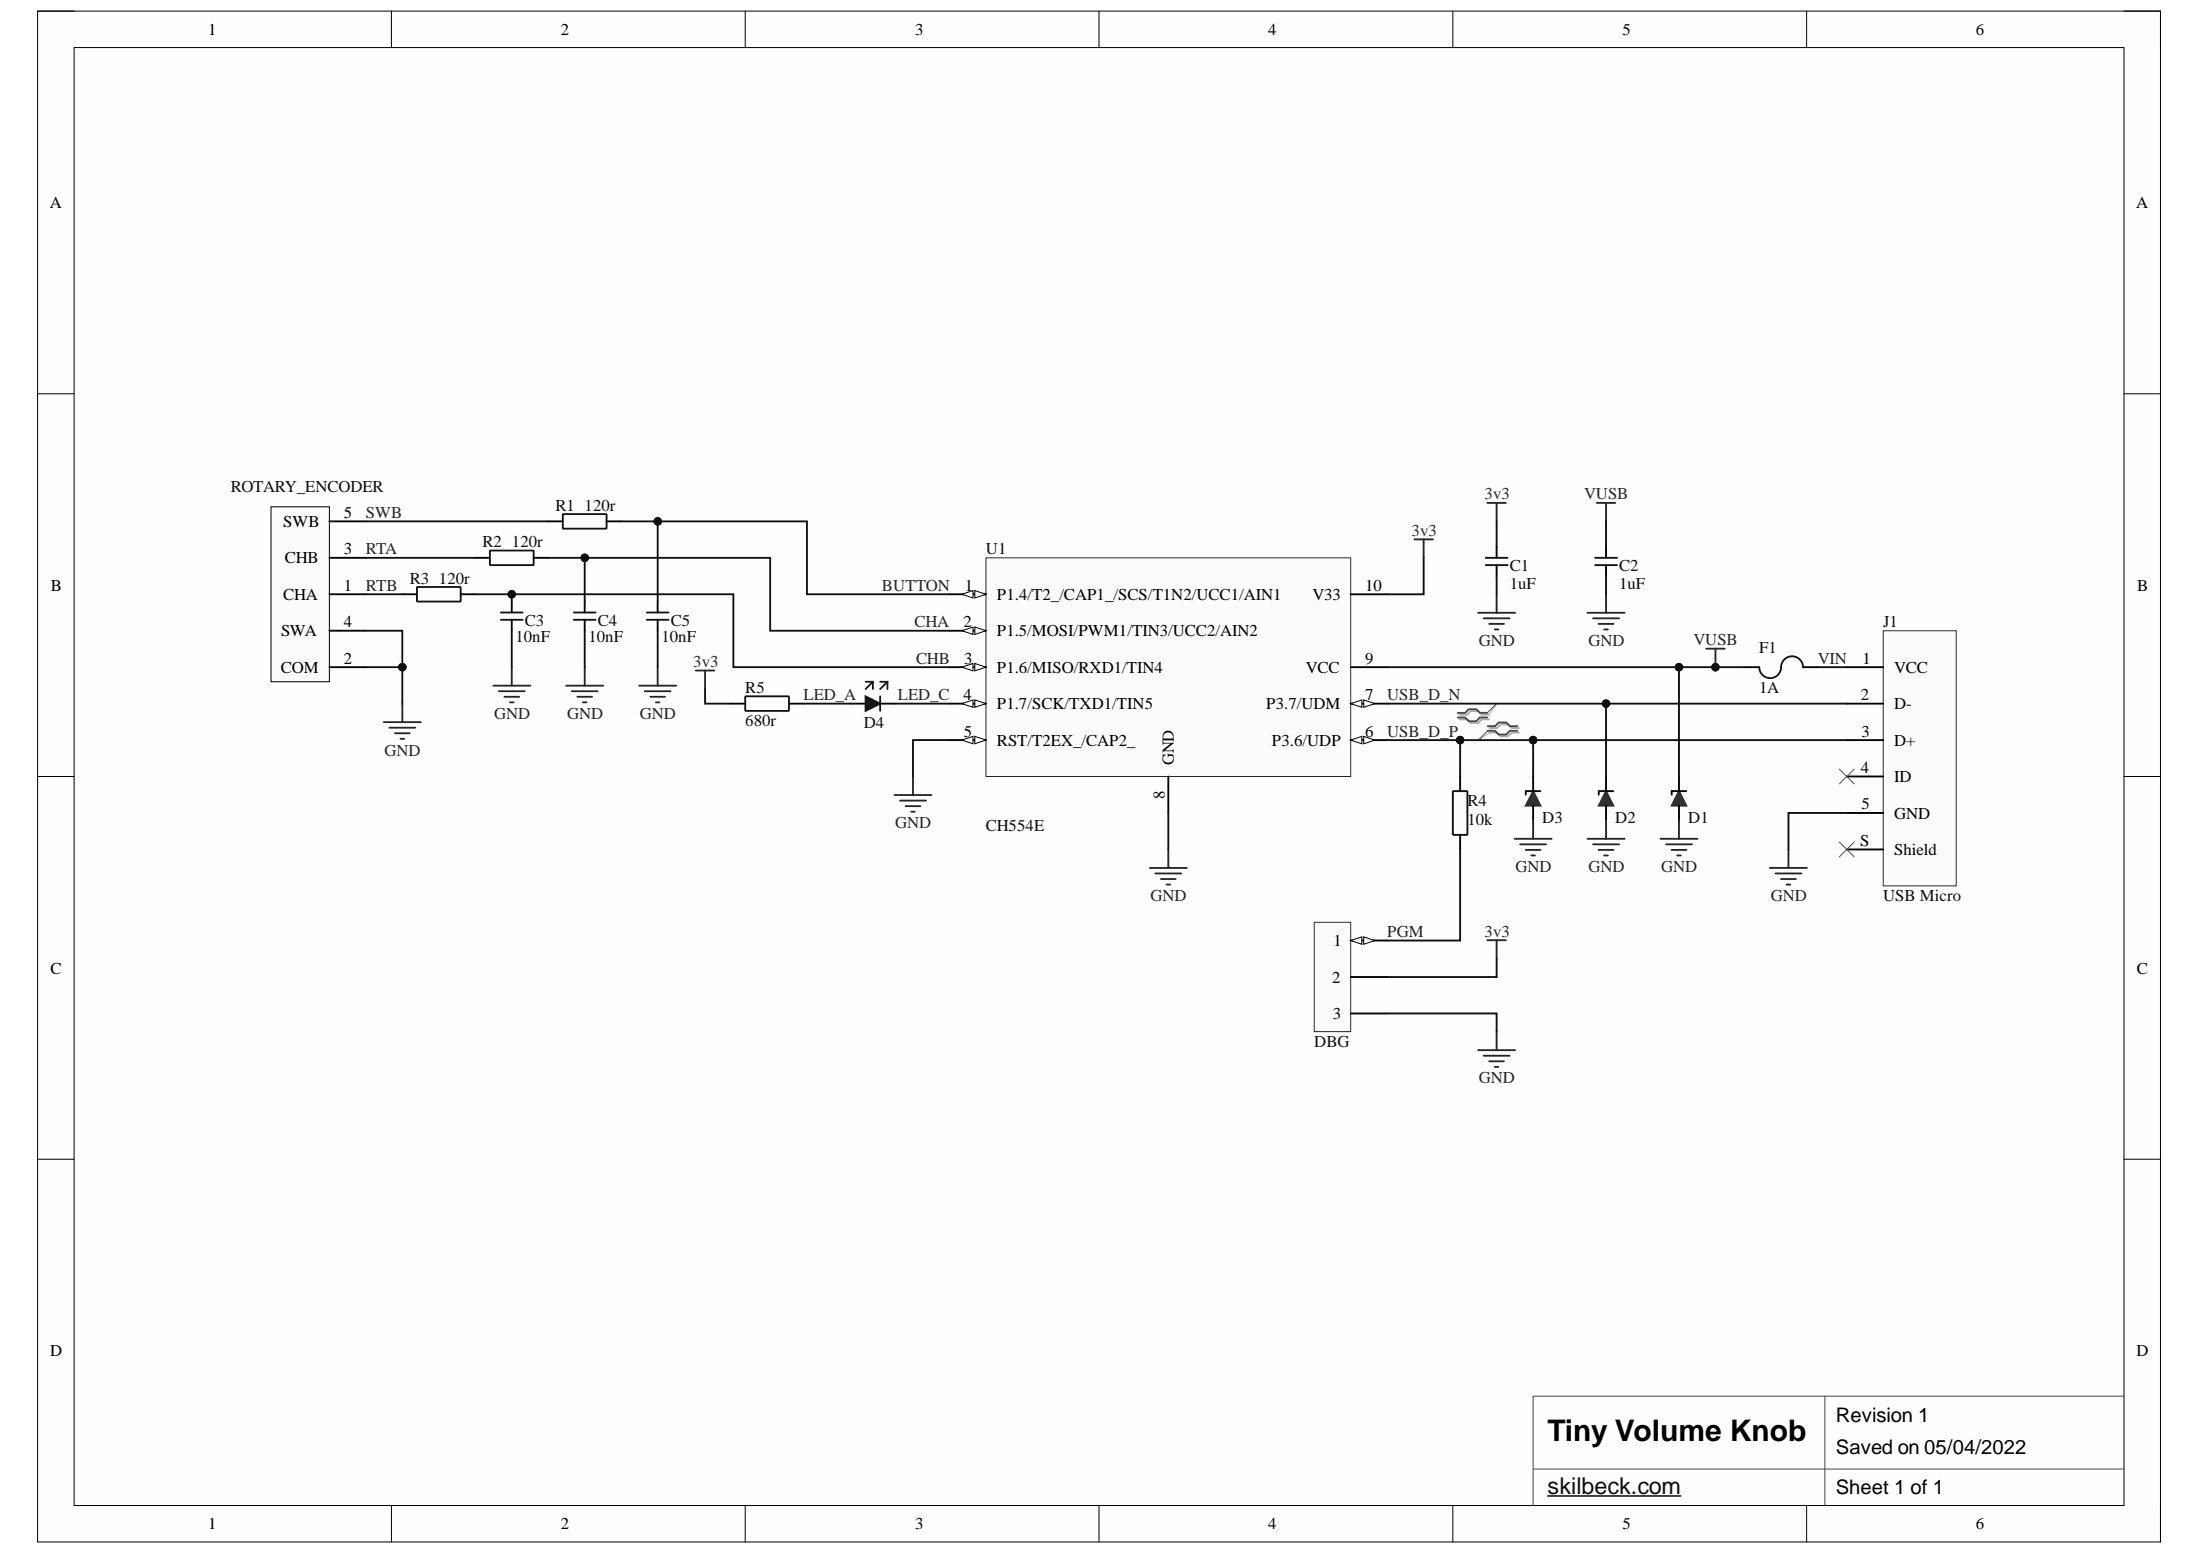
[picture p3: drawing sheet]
# Altium project wch554e.PrjPcb
1 sheet, 19 parts. Net scope: global (net labels, ports and power ports of the same name join across sheets).
Board file: wch554e.PcbDoc

## Sheet wch554e.SchDoc: Tiny Volume Knob
size 290 x 209 mm; Author: skilbeck.com; Revision: 1; SheetNumber: 1; SheetTotal: 1

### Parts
C1  1uF  [MLCC_0603]
C2  1uF  [MLCC_0603]
C3  10nF  [MLCC_0603]
C4  10nF  [MLCC_0603]
C5  10nF  [MLCC_0603]
D1  TVS_DIODE  [TVS_DIODE]  (value not drawn)
D2  TVS_DIODE  [TVS_DIODE]  (value not drawn)
D3  TVS_DIODE  [TVS_DIODE]  (value not drawn)
D4  (no value)  [SMT_LED_0603]
DBG  CON4  [CON4]  (value not drawn)  (no BOM)
F1  1A  [FUSE_0805]
J1  USB Micro  [USB MICRO B]
R1  120r  [SMT_RES_0603]
R2  120r  [SMT_RES_0603]
R3  120r  [SMT_RES_0603]
R4  10k  [SMT_RES_0603]
R5  680r  [SMT_RES_0603]
ROTARY_ENCODER  ROTARY_ENCODER  [ENCODER]  (value not drawn)  (no BOM)
U1  CH554E  [MSOP10]

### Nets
3v3: C1.2(B) DBG.2 R5.1(A) U1.10(V33)
GND: C1.1(A) C2.1(A) C3.1(A) C4.1(A) C5.1(A) D1.2(A) D2.2(A) D3.2(A) DBG.3 J1.5(GND) ROTARY_ENCODER.2(COM) ROTARY_ENCODER.4(SWA) U1.5(RST/T2EX_/CAP2_) U1.8(GND)
VUSB: C2.2(B) D1.1(K) F1.2 U1.9(VCC)
BUTTON: C5.2(B) R1.2(B) U1.1(P1.4/T2_/CAP1_/SCS/T1N2/UCC1/AIN1)
CHA: C4.2(B) R2.2(B) U1.2(P1.5/MOSI/PWM1/TIN3/UCC2/AIN2)
CHB: C3.2(B) R3.2(B) U1.3(P1.6/MISO/RXD1/TIN4)
LED_A: D4.1(CATHODE) R5.2(B)
LED_C: D4.2(ANODE) U1.4(P1.7/SCK/TXD1/TIN5)
PGM: DBG.1 R4.1(A)
RTA: R2.1(A) ROTARY_ENCODER.3(CHB)
RTB: R3.1(A) ROTARY_ENCODER.1(CHA)
SWB: R1.1(A) ROTARY_ENCODER.5(SWB)
USB_D_N: D2.1(K) J1.2(D-) U1.7(P3.7/UDM)
USB_D_P: D3.1(K) J1.3(D+) R4.2(B) U1.6(P3.6/UDP)
VIN: F1.1 J1.1(VCC)

Not connected (* = marked no-connect by the designer): J1 4(ID)* S(Shield)*

### Layout directives
differential pair: USB_D_N, USB_D_P
